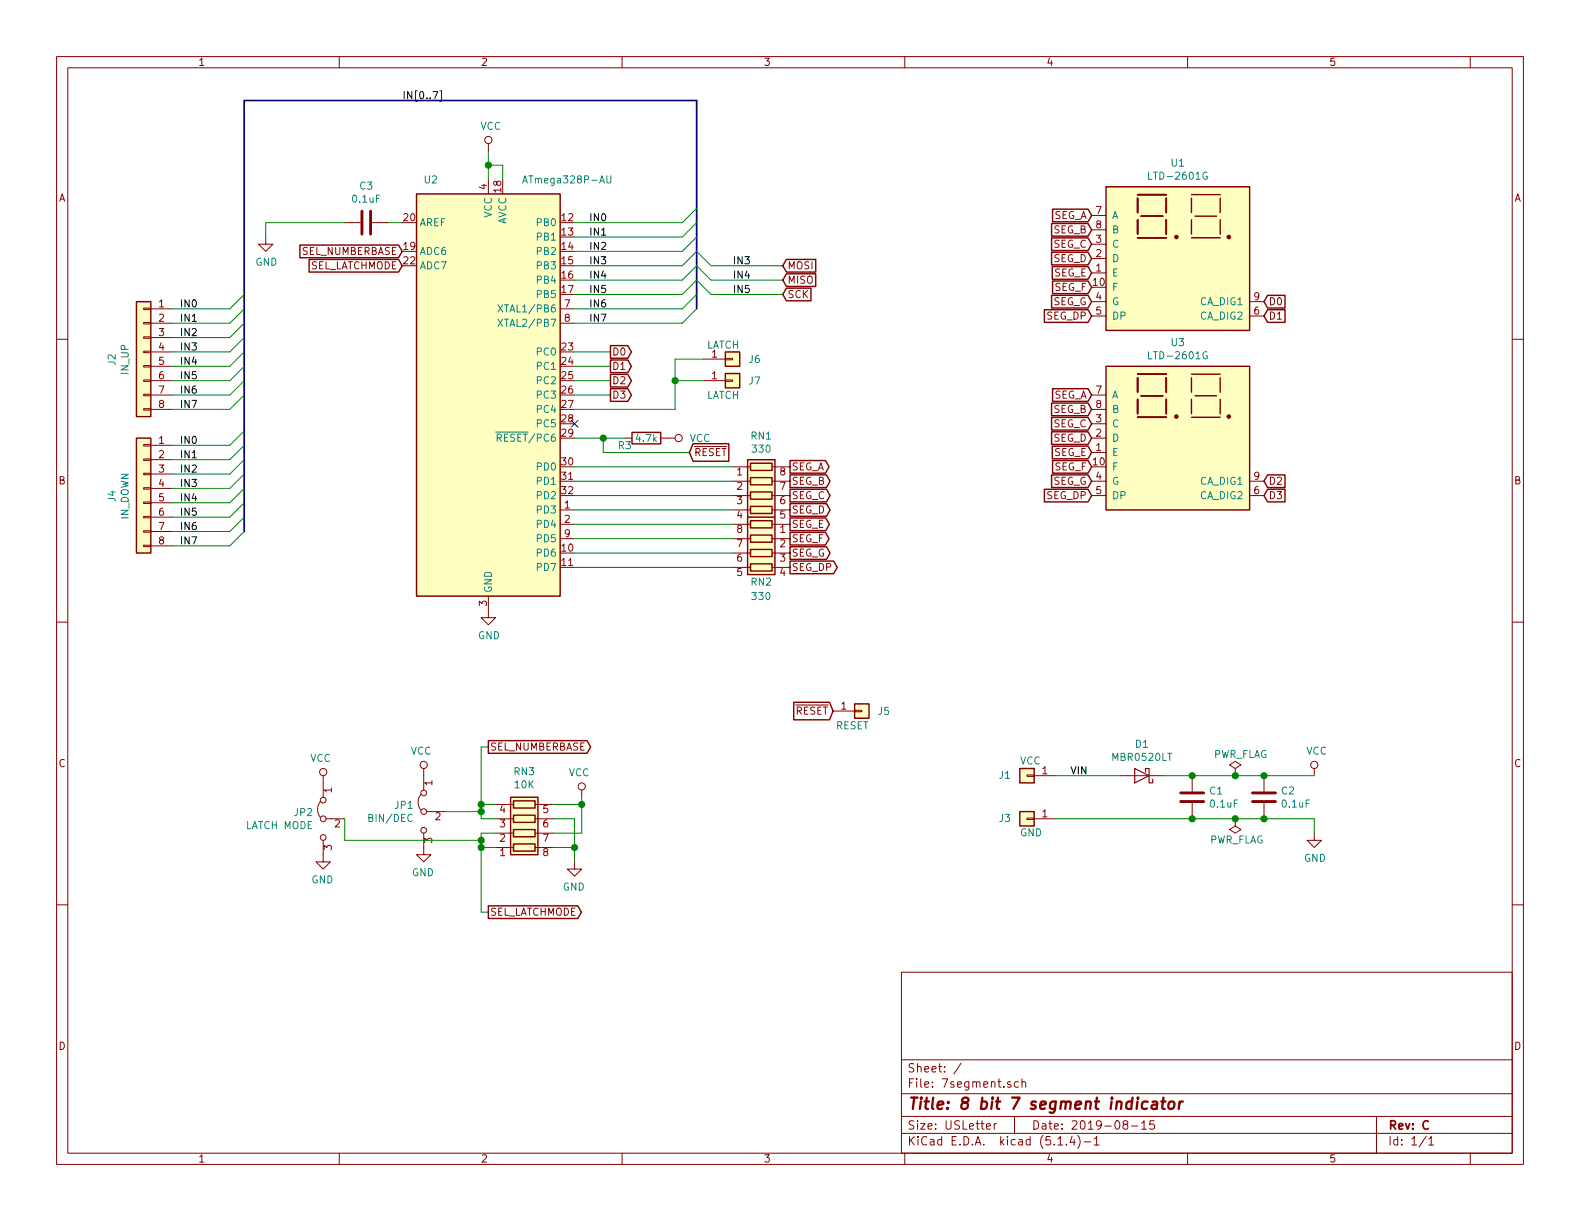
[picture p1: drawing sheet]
EESchema Schematic File Version 4
LIBS:7segment-cache
EELAYER 26 0
EELAYER END
$Descr USLetter 11000 8500
encoding utf-8
Sheet 1 1
Title "8 bit 7 segment indicator"
Date "2019-08-15"
Rev "C"
Comp ""
Comment1 ""
Comment2 ""
Comment3 ""
Comment4 ""
$EndDescr
$Comp
L DTLib:LTD-2601G U1
U 1 1
P 8200 1800
F 0 "U1" H 8200 2467 50  0000 C CNN
F 1 "LTD-2601G" H 8200 2376 50  0000 C CNN
F 2 "DTLib:LTD-2601G" H 8200 1200 50  0001 C CNN
F 3 "http://optoelectronics.liteon.com/upload/download/DS-30-95-286/D2601G.pdf" H 7980 1900 50  0001 C CNN
	1    8200 1800
	1    0    0    -1  
$EndComp
$Comp
L Connector_Generic:Conn_01x08 J2
U 1 1
P 1000 2450
F 0 "J2" V 1217 2396 50  0000 C CNN
F 1 "IN_UP" V 1126 2396 50  0000 C CNN
F 2 "Connector_PinHeader_2.54mm:PinHeader_1x08_P2.54mm_Vertical" H 1000 2450 50  0001 C CNN
F 3 "~" H 1000 2450 50  0001 C CNN
	1    1000 2450
	-1   0    0    -1  
$EndComp
$Comp
L Connector_Generic:Conn_01x01 J1
U 1 1
P 7150 5400
F 0 "J1" H 7350 5400 50  0000 R CNN
F 1 "VCC" H 7200 5300 50  0000 R CNN
F 2 "Connector_PinHeader_2.54mm:PinHeader_1x01_P2.54mm_Vertical" H 7150 5400 50  0001 C CNN
F 3 "~" H 7150 5400 50  0001 C CNN
	1    7150 5400
	-1   0    0    1   
$EndComp
$Comp
L Connector_Generic:Conn_01x01 J3
U 1 1
P 7150 5700
F 0 "J3" H 7350 5700 50  0000 R CNN
F 1 "GND" H 7200 5800 50  0000 R CNN
F 2 "Connector_PinHeader_2.54mm:PinHeader_1x01_P2.54mm_Vertical" H 7150 5700 50  0001 C CNN
F 3 "~" H 7150 5700 50  0001 C CNN
	1    7150 5700
	-1   0    0    1   
$EndComp
$Comp
L power:GND #PWR02
U 1 1
P 9150 5800
F 0 "#PWR02" H 9150 5550 50  0001 C CNN
F 1 "GND" H 9155 5627 50  0000 C CNN
F 2 "" H 9150 5800 50  0001 C CNN
F 3 "" H 9150 5800 50  0001 C CNN
	1    9150 5800
	1    0    0    -1  
$EndComp
$Comp
L power:PWR_FLAG #FLG01
U 1 1
P 8600 5700
F 0 "#FLG01" H 8600 5775 50  0001 C CNN
F 1 "PWR_FLAG" H 8400 5850 50  0000 L CNN
F 2 "" H 8600 5700 50  0001 C CNN
F 3 "~" H 8600 5700 50  0001 C CNN
	1    8600 5700
	-1   0    0    1   
$EndComp
$Comp
L power:VCC #PWR03
U 1 1
P 3400 1050
F 0 "#PWR03" H 3400 900 50  0001 C CNN
F 1 "VCC" H 3417 1223 50  0000 C CNN
F 2 "" H 3400 1050 50  0001 C CNN
F 3 "" H 3400 1050 50  0001 C CNN
	1    3400 1050
	1    0    0    -1  
$EndComp
Wire Wire Line
	3500 1250 3500 1150
Wire Wire Line
	3500 1150 3400 1150
Wire Wire Line
	3400 1150 3400 1050
Wire Wire Line
	3400 1250 3400 1150
Connection ~ 3400 1150
$Comp
L power:GND #PWR04
U 1 1
P 3400 4250
F 0 "#PWR04" H 3400 4000 50  0001 C CNN
F 1 "GND" H 3405 4077 50  0000 C CNN
F 2 "" H 3400 4250 50  0001 C CNN
F 3 "" H 3400 4250 50  0001 C CNN
	1    3400 4250
	1    0    0    -1  
$EndComp
$Comp
L Connector_Generic:Conn_01x08 J4
U 1 1
P 1000 3400
F 0 "J4" V 1217 3346 50  0000 C CNN
F 1 "IN_DOWN" V 1126 3346 50  0000 C CNN
F 2 "Connector_PinHeader_2.54mm:PinHeader_1x08_P2.54mm_Vertical" H 1000 3400 50  0001 C CNN
F 3 "~" H 1000 3400 50  0001 C CNN
	1    1000 3400
	-1   0    0    -1  
$EndComp
Entry Wire Line
	1600 2150 1700 2050
Entry Wire Line
	1600 2250 1700 2150
Entry Wire Line
	1600 2350 1700 2250
Entry Wire Line
	1600 2450 1700 2350
Entry Wire Line
	1600 2550 1700 2450
Entry Wire Line
	1600 2650 1700 2550
Entry Wire Line
	1600 2750 1700 2650
Entry Wire Line
	1600 2850 1700 2750
Entry Wire Line
	1600 3100 1700 3000
Entry Wire Line
	1600 3200 1700 3100
Entry Wire Line
	1600 3300 1700 3200
Entry Wire Line
	1600 3400 1700 3300
Entry Wire Line
	1600 3500 1700 3400
Entry Wire Line
	1600 3600 1700 3500
Entry Wire Line
	1600 3700 1700 3600
Entry Wire Line
	1600 3800 1700 3700
Wire Wire Line
	1200 2150 1600 2150
Wire Wire Line
	1200 2250 1600 2250
Wire Wire Line
	1200 2350 1600 2350
Wire Wire Line
	1200 2450 1600 2450
Wire Wire Line
	1200 2550 1600 2550
Wire Wire Line
	1200 2650 1600 2650
Wire Wire Line
	1200 2750 1600 2750
Wire Wire Line
	1200 2850 1600 2850
Wire Wire Line
	1200 3100 1600 3100
Wire Wire Line
	1200 3200 1600 3200
Wire Wire Line
	1200 3300 1600 3300
Wire Wire Line
	1200 3400 1600 3400
Wire Wire Line
	1200 3500 1600 3500
Wire Wire Line
	1200 3600 1600 3600
Wire Wire Line
	1200 3700 1600 3700
Wire Wire Line
	1200 3800 1600 3800
Wire Bus Line
	1700 700  4850 700 
Text Label 1250 2150 0    50   ~ 0
IN0
Text Label 1250 2250 0    50   ~ 0
IN1
Text Label 1250 2350 0    50   ~ 0
IN2
Text Label 1250 2450 0    50   ~ 0
IN3
Text Label 1250 2550 0    50   ~ 0
IN4
Text Label 1250 2650 0    50   ~ 0
IN5
Text Label 1250 2750 0    50   ~ 0
IN6
Text Label 1250 2850 0    50   ~ 0
IN7
Text Label 1250 3100 0    50   ~ 0
IN0
Text Label 1250 3200 0    50   ~ 0
IN1
Text Label 1250 3300 0    50   ~ 0
IN2
Text Label 1250 3400 0    50   ~ 0
IN3
Text Label 1250 3500 0    50   ~ 0
IN4
Text Label 1250 3600 0    50   ~ 0
IN5
Text Label 1250 3700 0    50   ~ 0
IN6
Text Label 1250 3800 0    50   ~ 0
IN7
Text Label 2800 700  0    50   ~ 0
IN[0..7]
$Comp
L MCU_Microchip_ATmega:ATmega328P-AU U2
U 1 1
P 3400 2750
F 0 "U2" H 3000 4250 50  0000 C CNN
F 1 "ATmega328P-AU" H 3950 4250 50  0000 C CNN
F 2 "Package_QFP:TQFP-32_7x7mm_P0.8mm" H 3400 2750 50  0001 C CIN
F 3 "http://ww1.microchip.com/downloads/en/DeviceDoc/ATmega328_P%20AVR%20MCU%20with%20picoPower%20Technology%20Data%20Sheet%2040001984A.pdf" H 3400 2750 50  0001 C CNN
	1    3400 2750
	1    0    0    -1  
$EndComp
Wire Wire Line
	2800 1550 2700 1550
$Comp
L Device:C C1
U 1 1
P 8300 5550
F 0 "C1" H 8415 5596 50  0000 L CNN
F 1 "0.1uF" H 8415 5505 50  0000 L CNN
F 2 "Capacitor_SMD:C_0805_2012Metric_Pad1.15x1.40mm_HandSolder" H 8338 5400 50  0001 C CNN
F 3 "~" H 8300 5550 50  0001 C CNN
	1    8300 5550
	1    0    0    -1  
$EndComp
$Comp
L Device:R R3
U 1 1
P 4500 3050
F 0 "R3" V 4550 2900 50  0000 C CNN
F 1 "4.7k" V 4500 3050 50  0000 C CNN
F 2 "Resistor_SMD:R_0805_2012Metric_Pad1.15x1.40mm_HandSolder" V 4430 3050 50  0001 C CNN
F 3 "~" H 4500 3050 50  0001 C CNN
	1    4500 3050
	0    1    1    0   
$EndComp
Wire Wire Line
	4000 3050 4200 3050
$Comp
L power:VCC #PWR07
U 1 1
P 4650 3050
F 0 "#PWR07" H 4650 2900 50  0001 C CNN
F 1 "VCC" V 4650 3200 50  0000 L CNN
F 2 "" H 4650 3050 50  0001 C CNN
F 3 "" H 4650 3050 50  0001 C CNN
	1    4650 3050
	0    1    1    0   
$EndComp
Wire Wire Line
	4000 3950 5100 3950
Entry Wire Line
	4750 1550 4850 1450
Entry Wire Line
	4750 1650 4850 1550
Entry Wire Line
	4750 1750 4850 1650
Entry Wire Line
	4750 1850 4850 1750
Entry Wire Line
	4750 1950 4850 1850
Entry Wire Line
	4750 2050 4850 1950
Wire Wire Line
	4000 1550 4750 1550
Wire Wire Line
	4000 1650 4750 1650
Wire Wire Line
	4000 1750 4750 1750
Wire Wire Line
	4000 1850 4750 1850
Wire Wire Line
	4000 1950 4750 1950
Wire Wire Line
	4000 2050 4750 2050
Text Label 4100 1550 0    50   ~ 0
IN0
Text Label 4100 1650 0    50   ~ 0
IN1
Text Label 4100 1750 0    50   ~ 0
IN2
Text Label 4100 1850 0    50   ~ 0
IN3
Text Label 4100 1950 0    50   ~ 0
IN4
Text Label 4100 2050 0    50   ~ 0
IN5
Text Label 4100 2150 0    50   ~ 0
IN6
Text Label 4100 2250 0    50   ~ 0
IN7
Wire Wire Line
	4000 2150 4750 2150
Entry Wire Line
	4750 2250 4850 2150
Entry Wire Line
	4750 2150 4850 2050
$Comp
L power:PWR_FLAG #FLG0101
U 1 1
P 8600 5400
F 0 "#FLG0101" H 8600 5475 50  0001 C CNN
F 1 "PWR_FLAG" H 8450 5550 50  0000 L CNN
F 2 "" H 8600 5400 50  0001 C CNN
F 3 "~" H 8600 5400 50  0001 C CNN
	1    8600 5400
	1    0    0    -1  
$EndComp
Text GLabel 4800 3150 2    50   Input ~ 0
~RESET
Wire Wire Line
	4800 3150 4200 3150
Wire Wire Line
	4200 3150 4200 3050
Connection ~ 4200 3050
Wire Wire Line
	4200 3050 4350 3050
$Comp
L Device:R_Pack04 RN1
U 1 1
P 5300 3450
F 0 "RN1" V 4883 3450 50  0000 C CNN
F 1 "330" V 4974 3450 50  0000 C CNN
F 2 "Resistor_SMD:R_Array_Convex_4x0603" V 5575 3450 50  0001 C CNN
F 3 "~" H 5300 3450 50  0001 C CNN
	1    5300 3450
	0    1    1    0   
$EndComp
$Comp
L Device:R_Pack04 RN2
U 1 1
P 5300 3850
F 0 "RN2" V 5500 3850 50  0000 C CNN
F 1 "330" V 5600 3850 50  0000 C CNN
F 2 "Resistor_SMD:R_Array_Convex_4x0603" V 5575 3850 50  0001 C CNN
F 3 "~" H 5300 3850 50  0001 C CNN
	1    5300 3850
	0    -1   1    0   
$EndComp
Text GLabel 4250 2450 2    50   Output ~ 0
D0
Text GLabel 4250 2550 2    50   Output ~ 0
D1
Wire Wire Line
	4000 2450 4250 2450
Wire Wire Line
	4000 2550 4250 2550
Text GLabel 8800 2100 2    50   Input ~ 0
D0
Text GLabel 8800 2200 2    50   Input ~ 0
D1
Text GLabel 5500 3650 2    50   Output ~ 0
SEG_E
Text GLabel 5500 3550 2    50   Output ~ 0
SEG_D
Text GLabel 5500 3450 2    50   Output ~ 0
SEG_C
Text GLabel 5500 3850 2    50   Output ~ 0
SEG_G
Text GLabel 5500 3950 2    50   Output ~ 0
SEG_DP
Text GLabel 5500 3250 2    50   Output ~ 0
SEG_A
Text GLabel 5500 3350 2    50   Output ~ 0
SEG_B
Text GLabel 5500 3750 2    50   Output ~ 0
SEG_F
Text GLabel 7600 1500 0    50   Input ~ 0
SEG_A
Text GLabel 7600 1600 0    50   Input ~ 0
SEG_B
Text GLabel 7600 1700 0    50   Input ~ 0
SEG_C
Text GLabel 7600 1800 0    50   Input ~ 0
SEG_D
Text GLabel 7600 1900 0    50   Input ~ 0
SEG_E
Text GLabel 7600 2000 0    50   Input ~ 0
SEG_F
Text GLabel 7600 2100 0    50   Input ~ 0
SEG_G
Text GLabel 7600 2200 0    50   Input ~ 0
SEG_DP
$Comp
L Device:C C2
U 1 1
P 8800 5550
F 0 "C2" H 8915 5596 50  0000 L CNN
F 1 "0.1uF" H 8915 5505 50  0000 L CNN
F 2 "Capacitor_SMD:C_0805_2012Metric_Pad1.15x1.40mm_HandSolder" H 8838 5400 50  0001 C CNN
F 3 "~" H 8800 5550 50  0001 C CNN
	1    8800 5550
	1    0    0    -1  
$EndComp
$Comp
L power:VCC #PWR0104
U 1 1
P 9150 5400
F 0 "#PWR0104" H 9150 5250 50  0001 C CNN
F 1 "VCC" H 9167 5573 50  0000 C CNN
F 2 "" H 9150 5400 50  0001 C CNN
F 3 "" H 9150 5400 50  0001 C CNN
	1    9150 5400
	1    0    0    -1  
$EndComp
Connection ~ 8300 5400
Wire Wire Line
	8300 5400 8600 5400
Connection ~ 8800 5400
Wire Wire Line
	8800 5400 9150 5400
Wire Wire Line
	9150 5700 9150 5800
Connection ~ 8300 5700
Wire Wire Line
	8300 5700 8600 5700
Connection ~ 8800 5700
Wire Wire Line
	8800 5700 9150 5700
Wire Wire Line
	8100 5400 8300 5400
Text GLabel 5450 2050 2    50   Input ~ 0
SCK
Text GLabel 5450 1850 2    50   Input ~ 0
MOSI
Text GLabel 5450 1950 2    50   Input ~ 0
MISO
Wire Wire Line
	4000 2250 4750 2250
$Comp
L DTLib:LTD-2601G U3
U 1 1
P 8200 3050
F 0 "U3" H 8200 3717 50  0000 C CNN
F 1 "LTD-2601G" H 8200 3626 50  0000 C CNN
F 2 "DTLib:LTD-2601G" H 8200 2450 50  0001 C CNN
F 3 "http://optoelectronics.liteon.com/upload/download/DS-30-95-286/D2601G.pdf" H 7980 3150 50  0001 C CNN
	1    8200 3050
	1    0    0    -1  
$EndComp
Text GLabel 8800 3350 2    50   Input ~ 0
D2
Text GLabel 8800 3450 2    50   Input ~ 0
D3
Text GLabel 7600 2750 0    50   Input ~ 0
SEG_A
Text GLabel 7600 2850 0    50   Input ~ 0
SEG_B
Text GLabel 7600 2950 0    50   Input ~ 0
SEG_C
Text GLabel 7600 3050 0    50   Input ~ 0
SEG_D
Text GLabel 7600 3150 0    50   Input ~ 0
SEG_E
Text GLabel 7600 3250 0    50   Input ~ 0
SEG_F
Text GLabel 7600 3350 0    50   Input ~ 0
SEG_G
Text GLabel 7600 3450 0    50   Input ~ 0
SEG_DP
Text GLabel 4250 2650 2    50   Output ~ 0
D2
Text GLabel 4250 2750 2    50   Output ~ 0
D3
Wire Wire Line
	4000 2650 4250 2650
Wire Wire Line
	4000 2750 4250 2750
Entry Wire Line
	4850 1750 4950 1850
Entry Wire Line
	4850 1850 4950 1950
Entry Wire Line
	4850 1950 4950 2050
Wire Wire Line
	4950 1850 5450 1850
Wire Wire Line
	5450 1950 4950 1950
Wire Wire Line
	4950 2050 5450 2050
Text Label 5100 1850 0    50   ~ 0
IN3
Text Label 5100 1950 0    50   ~ 0
IN4
Text Label 5100 2050 0    50   ~ 0
IN5
Wire Wire Line
	4000 3250 5100 3250
Wire Wire Line
	5100 3350 4000 3350
Wire Wire Line
	4000 3450 5100 3450
Wire Wire Line
	4000 3550 5100 3550
Wire Wire Line
	4000 3650 5100 3650
Wire Wire Line
	4000 3750 5100 3750
Wire Wire Line
	4000 3850 5100 3850
$Comp
L Connector_Generic:Conn_01x01 J6
U 1 1
P 5100 2500
F 0 "J6" H 5300 2500 50  0000 R CNN
F 1 "LATCH" H 5150 2600 50  0000 R CNN
F 2 "Connector_PinHeader_2.54mm:PinHeader_1x01_P2.54mm_Vertical" H 5100 2500 50  0001 C CNN
F 3 "~" H 5100 2500 50  0001 C CNN
	1    5100 2500
	1    0    0    -1  
$EndComp
$Comp
L Connector_Generic:Conn_01x01 J7
U 1 1
P 5100 2650
F 0 "J7" H 5300 2650 50  0000 R CNN
F 1 "LATCH" H 5150 2550 50  0000 R CNN
F 2 "Connector_PinHeader_2.54mm:PinHeader_1x01_P2.54mm_Vertical" H 5100 2650 50  0001 C CNN
F 3 "~" H 5100 2650 50  0001 C CNN
	1    5100 2650
	1    0    0    -1  
$EndComp
Wire Wire Line
	4000 2850 4700 2850
Wire Wire Line
	4700 2850 4700 2650
Wire Wire Line
	4700 2500 4900 2500
Wire Wire Line
	4900 2650 4700 2650
Connection ~ 4700 2650
Wire Wire Line
	4700 2650 4700 2500
$Comp
L Jumper:Jumper_3_Bridged12 JP1
U 1 1
P 2950 5650
F 0 "JP1" V 2904 5717 50  0000 L CNN
F 1 "BIN/DEC" V 2995 5717 50  0000 L CNN
F 2 "Connector_PinHeader_2.54mm:PinHeader_1x03_P2.54mm_Vertical" H 2950 5650 50  0001 C CNN
F 3 "~" H 2950 5650 50  0001 C CNN
	1    2950 5650
	0    -1   1    0   
$EndComp
$Comp
L Jumper:Jumper_3_Bridged12 JP2
U 1 1
P 2250 5700
F 0 "JP2" V 2204 5767 50  0000 L CNN
F 1 "LATCH MODE" V 2295 5767 50  0000 L CNN
F 2 "Connector_PinHeader_2.54mm:PinHeader_1x03_P2.54mm_Vertical" H 2250 5700 50  0001 C CNN
F 3 "~" H 2250 5700 50  0001 C CNN
	1    2250 5700
	0    -1   1    0   
$EndComp
Text GLabel 2800 1750 0    50   Input ~ 0
SEL_NUMBERBASE
Text GLabel 2800 1850 0    50   Input ~ 0
SEL_LATCHMODE
Text GLabel 3400 5200 2    50   Output ~ 0
SEL_NUMBERBASE
Text GLabel 3400 6350 2    50   Output ~ 0
SEL_LATCHMODE
$Comp
L Device:R_Pack04 RN3
U 1 1
P 3650 5700
F 0 "RN3" V 3975 5700 50  0000 C CNN
F 1 "10K" V 3884 5700 50  0000 C CNN
F 2 "Resistor_SMD:R_Array_Convex_4x0603" V 3925 5700 50  0001 C CNN
F 3 "~" H 3650 5700 50  0001 C CNN
	1    3650 5700
	0    1    -1   0   
$EndComp
Wire Wire Line
	3450 5600 3350 5600
Wire Wire Line
	3350 5600 3350 5650
Wire Wire Line
	3350 5700 3450 5700
Wire Wire Line
	3450 5800 3350 5800
Wire Wire Line
	3350 5800 3350 5850
Wire Wire Line
	3350 5900 3450 5900
$Comp
L power:VCC #PWR011
U 1 1
P 4050 5550
F 0 "#PWR011" H 4050 5400 50  0001 C CNN
F 1 "VCC" H 4067 5723 50  0000 C CNN
F 2 "" H 4050 5550 50  0001 C CNN
F 3 "" H 4050 5550 50  0001 C CNN
	1    4050 5550
	-1   0    0    -1  
$EndComp
$Comp
L power:GND #PWR010
U 1 1
P 4000 6000
F 0 "#PWR010" H 4000 5750 50  0001 C CNN
F 1 "GND" H 4005 5827 50  0000 C CNN
F 2 "" H 4000 6000 50  0001 C CNN
F 3 "" H 4000 6000 50  0001 C CNN
	1    4000 6000
	-1   0    0    -1  
$EndComp
Wire Wire Line
	4050 5550 4050 5600
Wire Wire Line
	4050 5600 3850 5600
Wire Wire Line
	3850 5800 4050 5800
Wire Wire Line
	4050 5800 4050 5600
Connection ~ 4050 5600
Wire Wire Line
	3850 5700 4000 5700
Wire Wire Line
	3850 5900 4000 5900
Wire Wire Line
	4000 5700 4000 5900
Connection ~ 4000 5900
Wire Wire Line
	4000 5900 4000 6000
Wire Wire Line
	3350 5650 3100 5650
Connection ~ 3350 5650
Wire Wire Line
	3350 5650 3350 5700
Wire Wire Line
	2400 5700 2400 5850
Wire Wire Line
	2400 5850 3350 5850
Connection ~ 3350 5850
Wire Wire Line
	3350 5850 3350 5900
$Comp
L power:GND #PWR06
U 1 1
P 2250 5950
F 0 "#PWR06" H 2250 5700 50  0001 C CNN
F 1 "GND" H 2255 5777 50  0000 C CNN
F 2 "" H 2250 5950 50  0001 C CNN
F 3 "" H 2250 5950 50  0001 C CNN
	1    2250 5950
	-1   0    0    -1  
$EndComp
$Comp
L power:GND #PWR09
U 1 1
P 2950 5900
F 0 "#PWR09" H 2950 5650 50  0001 C CNN
F 1 "GND" H 2955 5727 50  0000 C CNN
F 2 "" H 2950 5900 50  0001 C CNN
F 3 "" H 2950 5900 50  0001 C CNN
	1    2950 5900
	-1   0    0    -1  
$EndComp
$Comp
L power:VCC #PWR05
U 1 1
P 2250 5450
F 0 "#PWR05" H 2250 5300 50  0001 C CNN
F 1 "VCC" H 2267 5623 50  0000 C CNN
F 2 "" H 2250 5450 50  0001 C CNN
F 3 "" H 2250 5450 50  0001 C CNN
	1    2250 5450
	-1   0    0    -1  
$EndComp
$Comp
L power:VCC #PWR08
U 1 1
P 2950 5400
F 0 "#PWR08" H 2950 5250 50  0001 C CNN
F 1 "VCC" H 2967 5573 50  0000 C CNN
F 2 "" H 2950 5400 50  0001 C CNN
F 3 "" H 2950 5400 50  0001 C CNN
	1    2950 5400
	-1   0    0    -1  
$EndComp
Wire Wire Line
	3400 5200 3350 5200
Wire Wire Line
	3350 5200 3350 5600
Connection ~ 3350 5600
Wire Wire Line
	3400 6350 3350 6350
Wire Wire Line
	3350 6350 3350 5900
Connection ~ 3350 5900
$Comp
L Diode:MBR0520LT D1
U 1 1
P 7950 5400
F 0 "D1" H 7950 5184 50  0000 C CNN
F 1 "MBR0520LT" H 7950 5275 50  0000 C CNN
F 2 "Diode_SMD:D_SOD-123" H 7950 5225 50  0001 C CNN
F 3 "http://www.onsemi.com/pub_link/Collateral/MBR0520LT1-D.PDF" H 7950 5400 50  0001 C CNN
	1    7950 5400
	-1   0    0    1   
$EndComp
Connection ~ 8600 5400
Wire Wire Line
	8600 5400 8800 5400
Wire Wire Line
	7350 5400 7800 5400
Connection ~ 8600 5700
Wire Wire Line
	8600 5700 8800 5700
Wire Wire Line
	7350 5700 8300 5700
Text Label 7450 5400 0    50   ~ 0
VIN
$Comp
L power:GND #PWR0101
U 1 1
P 1850 1650
F 0 "#PWR0101" H 1850 1400 50  0001 C CNN
F 1 "GND" H 1855 1477 50  0000 C CNN
F 2 "" H 1850 1650 50  0001 C CNN
F 3 "" H 1850 1650 50  0001 C CNN
	1    1850 1650
	1    0    0    -1  
$EndComp
Wire Wire Line
	1850 1550 1850 1650
$Comp
L Connector_Generic:Conn_01x01 J5
U 1 1
P 6000 4950
F 0 "J5" H 6200 4950 50  0000 R CNN
F 1 "RESET" H 6050 4850 50  0000 R CNN
F 2 "Connector_PinHeader_2.54mm:PinHeader_1x01_P2.54mm_Vertical" H 6000 4950 50  0001 C CNN
F 3 "~" H 6000 4950 50  0001 C CNN
	1    6000 4950
	1    0    0    -1  
$EndComp
Text GLabel 5800 4950 0    50   Input ~ 0
~RESET
NoConn ~ 4000 2950
$Comp
L Device:C C3
U 1 1
P 2550 1550
F 0 "C3" V 2802 1550 50  0000 C CNN
F 1 "0.1uF" V 2711 1550 50  0000 C CNN
F 2 "Capacitor_SMD:C_0805_2012Metric_Pad1.15x1.40mm_HandSolder" H 2588 1400 50  0001 C CNN
F 3 "~" H 2550 1550 50  0001 C CNN
	1    2550 1550
	0    -1   -1   0   
$EndComp
Wire Bus Line
	1700 700  1700 3700
Wire Bus Line
	4850 700  4850 2150
Wire Wire Line
	2400 1550 1850 1550
$EndSCHEMATC
